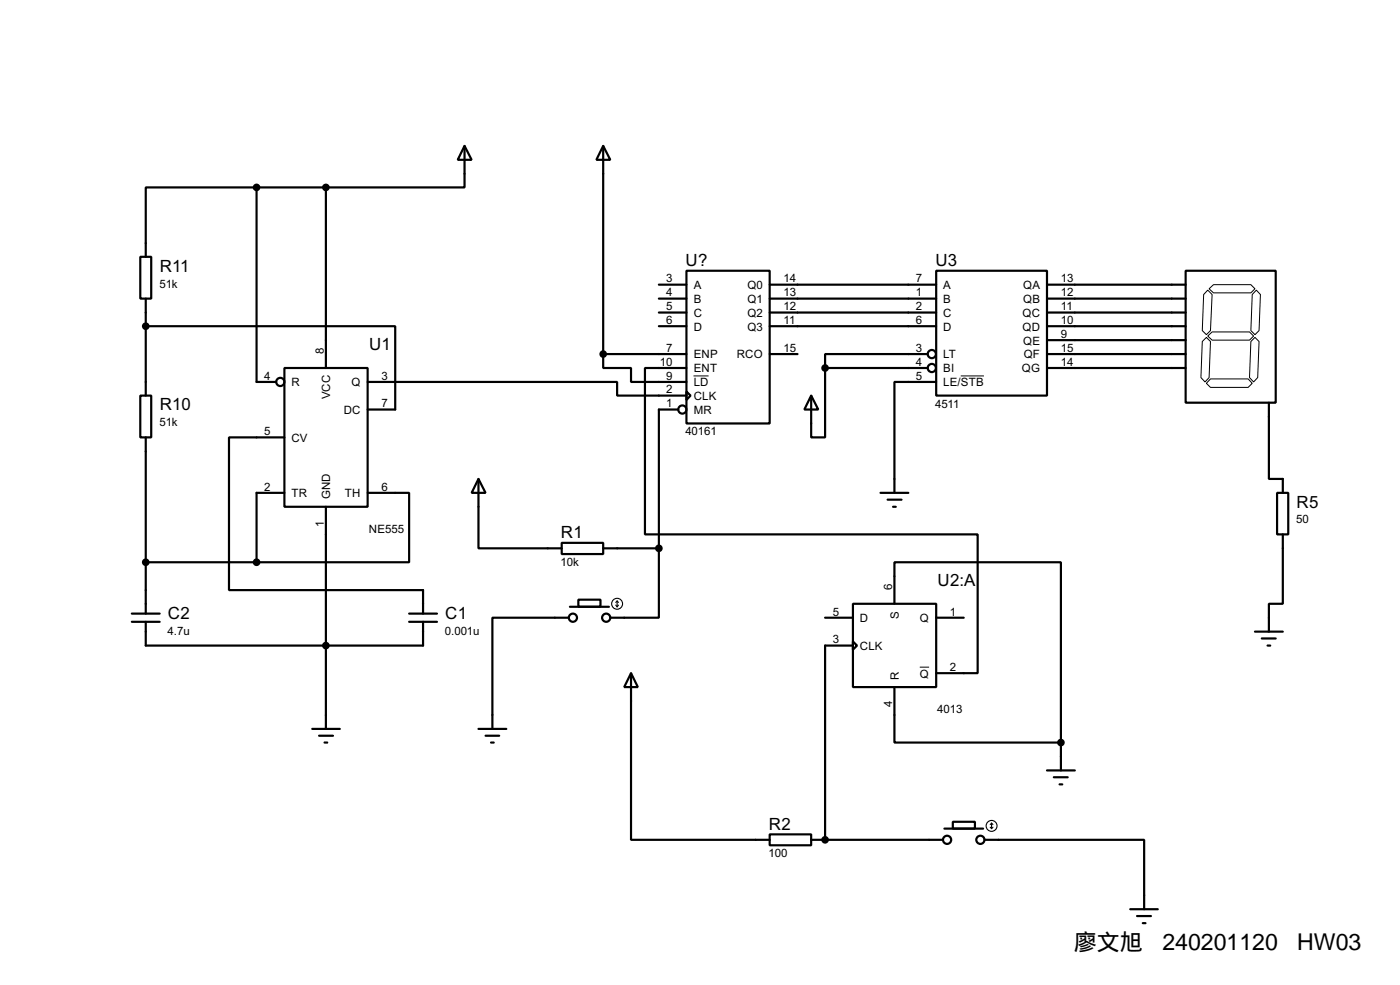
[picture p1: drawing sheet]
<svg xmlns="http://www.w3.org/2000/svg" width="256mm" height="180mm" viewBox="0 0 256 180" stroke-linecap="round" stroke-linejoin="round" font-family="sans-serif">
<g fill="none" stroke="#000" stroke-width=".4">
<path d="M47 34.3h-20.3v12.7M47 34.3v35.6h3.6M47 34.3h12.7M59.7 34.3v33.1M85.1 26.7l1.3 2.6h-2.5zM85.1 26.7v7.6h-25.4M110.5 26.7l1.3 2.6h-2.5zM110.5 26.7v38.1M25.7 47h2v7.7h-2zM26.7 59.7h45.7v15.3h-5M26.7 54.7v17.7M120.7 52.1h5.1"/>
<path d="M120.7 54.7h5.1M120.7 57.2h5.1M120.7 59.7h5.1M125.8 49.6h15.2v27.9h-15.2zM141 52.1h30.5M141 54.7h30.5M141 57.2h30.5M141 59.7h30.5M171.5 49.6h20.3v22.8h-20.3zM191.8 52.1h25.4M191.8 54.7h25.4M191.8 57.2h25.4"/>
<path d="M191.8 59.7h25.4M217.2 49.6h16.5v24.1h-16.5zM25.7 72.4h2v7.7h-2zM52.1 67.4h15.3v25.4h-15.3zM67.4 69.9h45.7v2.5h12.7M110.5 64.8v2.6h5.1v2.5h10.2M110.5 64.8h15.3M124.3 75h-3.6v25.4M125.8 71.7l.7 .7-.7 .8zM125.8 67.4h-7.6v30.4h60.9v25.4h-7.6M141 64.8h5.1M148.6 72.4l1.3 2.6h-2.5z"/>
<path d="M151.2 67.4v12.7h-2.6v-7.7M151.2 67.4h18.8M170 64.8h-18.8v2.6M171.5 69.9h-7.6v20.3M191.8 64.8h25.4M191.8 62.3h25.4M191.8 67.4h25.4M232.5 73.7v14h2.5v2.5M26.7 80.1v32.2M52.1 80.1h-10.1v27.9h35.5v4.3M52.1 90.2h-5.1v12.7M59.7 92.8v40.6"/>
<path d="M67.4 90.2h7.6v12.7h-28M87.7 87.7l1.3 2.5h-2.6zM87.7 87.7v12.7h15.2M102.9 99.4h7.6v2h-7.6zM161.3 90.2h5.1M162.6 91.5h2.6M163.6 92.8h.5M234 90.2h2v7.6h-2zM235 97.8v12.7h-2.5v5.1M24.2 112.3h5.1M24.2 113.8h5.1M26.7 113.8v4.4h50.8v-4.4"/>
<path d="M26.7 102.9h20.3M75 112.3h5.1M75 113.8h5.1M104.2 113.1h-14v20.3M104.4 111.1h7.2M106 109.8h4v1.3h-4zM110.5 100.4h10.2M120.7 100.4v12.7h-8.9M151.2 113.1h5.1M156.3 110.5h15.2v15.3h-15.2zM156.3 117.4l.7 .8-.7 .7zM156.3 118.2h-5.1v35.5"/>
<path d="M163.9 110.5v-7.6h30.5v33M171.5 113.1h5.1M229.9 115.6h5.1M231.2 116.9h2.5M232.2 118.2h.5M57.2 133.4h5.1M58.5 134.7h2.5M59.5 135.9h.5M87.7 133.4h5.1M89 134.7h2.5M90 135.9h.5M115.6 123.2l1.3 2.6h-2.5z"/>
<path d="M115.6 123.2v30.5h25.4M163.9 125.8v10.1h30.5M194.4 135.9v5.1M141 152.7h7.6v2h-7.6zM148.6 153.7h24.2M173 151.7h7.1M174.6 150.4h4v1.3h-4zM180.4 153.7h29.2v12.7M191.8 141h5.1M193.1 142.3h2.5M194.1 143.6h.5M207.1 166.4h5"/>
<path d="M208.3 167.7h2.6M209.4 169h.5"/>
<circle cx="51.3" cy="69.9" r=".75"/>
<circle cx="125" cy="75" r=".75"/>
<circle cx="170.7" cy="67.4" r=".75"/>
<circle cx="170.7" cy="64.8" r=".75"/>
<circle cx="104.9" cy="113.1" r=".75"/>
<circle cx="111" cy="113.1" r=".75"/>
<circle cx="173.5" cy="153.7" r=".75"/>
<circle cx="179.6" cy="153.7" r=".75"/>
</g>
<circle cx="151.2" cy="153.7" r=".2" fill="#000"/>
<path d="M221.3 53.1l.8 .8-.3 6.6-.8 .8-.7-.8 .2-6.6zM221.5 52.9l.8-.8h6.9l.7 .8-.7 .7h-6.9zM230.2 53.1l.7 .8-.2 6.6-.8 .8-.7-.8 .2-6.6zM127.1 68.8h2.7M176 68.8h4.3M220.3 62.5l.7-.7 .8 .7-.3 6.6-.7 .8-.8-.8zM221.3 61.5l.8-.7h6.8l.8 .7-.8 .8h-6.8zM221.8 69.4h6.9l.7 .8-.7 .7h-6.9l-.8-.7zM229.2 62.5l.7-.7 .8 .7-.3 6.6-.7 .8-.8-.8zM168.5 122.1h1.7" fill="none" stroke="#000" stroke-width=".18"/>
<g fill="none" stroke="#000" stroke-width=".2">
<path d="M112.8 110.8l.3 .3M113.1 110v1.1M113.1 110l-.3 .3M113.1 110l.2 .3M113.3 110.8l-.2 .3M181.4 151.4l.3 .3M181.7 150.7v1M181.7 150.7l-.3 .2M181.7 150.7l.2 .2M181.9 151.4l-.2 .3"/>
<circle cx="113" cy="110.5" r="1"/>
<circle cx="181.6" cy="151.2" r="1"/>
</g>
<g fill="#000" stroke="#000" stroke-width=".4">
<circle cx="47" cy="34.3" r=".5"/>
<circle cx="59.7" cy="34.3" r=".5"/>
<circle cx="26.7" cy="59.7" r=".5"/>
<circle cx="110.5" cy="64.8" r=".5"/>
<circle cx="151.1" cy="67.4" r=".5"/>
<circle cx="26.7" cy="102.9" r=".5"/>
<circle cx="47" cy="102.9" r=".5"/>
<circle cx="59.7" cy="118.2" r=".5"/>
<circle cx="120.7" cy="100.4" r=".5"/>
<circle cx="194.3" cy="135.9" r=".5"/>
<circle cx="151.1" cy="153.7" r=".5"/>
</g>
<g font-size="4.2">
<text x="196.7" y="173.9">廖文旭</text>
<text x="212.9" y="173.9">240201120</text>
<text x="237.7" y="173.9">HW03</text>
</g>
<g font-size="3.5">
<text x="29.3" y="49.7">R11</text>
<text x="125.6" y="48.7">U?</text>
<text x="171.4" y="48.7">U3</text>
<text x="67.6" y="64">U1</text>
<text x="29.3" y="75.1">R10</text>
<text x="237.5" y="92.9">R5</text>
<text x="102.8" y="98.6">R1</text>
<text x="171.8" y="107.2">U2:A</text>
<text x="30.8" y="113.2">C2</text>
<text x="81.6" y="113.2">C1</text>
<text x="140.9" y="151.9">R2</text>
</g>
<g font-size="2.4">
<text x="29.2" y="52.6">51k</text>
<text x="122.1" y="51.7">3</text>
<text x="127.1" y="52.9">A</text>
<text x="136.9" y="52.9">Q0</text>
<text x="143.6" y="51.7">14</text>
<text x="167.8" y="51.7">7</text>
<text x="172.8" y="52.9">A</text>
<text x="187.4" y="52.9">QA</text>
<text x="194.4" y="51.7">13</text>
<text x="122.1" y="54.3">4</text>
<text x="122.1" y="56.8">5</text>
<text x="122.1" y="59.3">6</text>
<text x="127.1" y="55.4">B</text>
<text x="127.1" y="58">C</text>
<text x="136.9" y="55.4">Q1</text>
<text x="136.9" y="58">Q2</text>
<text x="143.6" y="54.3">13</text>
<text x="143.6" y="56.8">12</text>
<text x="143.6" y="59.3">11</text>
<text x="167.8" y="54.3">1</text>
<text x="167.8" y="56.8">2</text>
<text x="167.8" y="59.3">6</text>
<text x="172.8" y="55.4">B</text>
<text x="172.8" y="58">C</text>
<text x="187.3" y="58">QC</text>
<text x="187.4" y="55.4">QB</text>
<text x="194.4" y="54.3">12</text>
<text x="194.4" y="56.8">11</text>
<text x="194.4" y="59.3">10</text>
<text x="59.3" y="64.8" transform="rotate(-90 59.3 64.8)">8</text>
<text x="122.1" y="64.4">7</text>
<text x="127.1" y="60.5">D</text>
<text x="127.1" y="65.6">ENP</text>
<text x="135" y="65.6">RCO</text>
<text x="136.9" y="60.5">Q3</text>
<text x="143.6" y="64.4">15</text>
<text x="167.8" y="64.4">3</text>
<text x="172.8" y="60.5">D</text>
<text x="172.8" y="65.6">LT</text>
<text x="187.3" y="60.5">QD</text>
<text x="187.4" y="63.1">QE</text>
<text x="187.5" y="65.6">QF</text>
<text x="194.4" y="61.9">9</text>
<text x="194.4" y="64.4">15</text>
<text x="48.4" y="69.5">4</text>
<text x="53.4" y="70.7">R</text>
<text x="64.4" y="70.7">Q</text>
<text x="69.9" y="69.5">3</text>
<text x="120.9" y="67">10</text>
<text x="122.1" y="69.5">9</text>
<text x="122.1" y="72">2</text>
<text x="127.1" y="68.1">ENT</text>
<text x="127.1" y="70.7">LD</text>
<text x="167.8" y="67">4</text>
<text x="167.8" y="69.5">5</text>
<text x="172.8" y="68.1">BI</text>
<text x="172.8" y="70.7">LE/STB</text>
<text x="187.2" y="68.1">QG</text>
<text x="194.4" y="67">14</text>
<text x="60.5" y="73.1" transform="rotate(-90 60.5 73.1)">VCC</text>
<text x="63" y="75.8">DC</text>
<text x="69.9" y="74.6">7</text>
<text x="122.1" y="74.6">1</text>
<text x="127.1" y="73.2">CLK</text>
<text x="127.1" y="75.8">MR</text>
<text x="171.3" y="74.6">4511</text>
<text x="29.2" y="78.1">51k</text>
<text x="48.4" y="79.7">5</text>
<text x="53.4" y="80.8">CV</text>
<text x="125.6" y="79.7">40161</text>
<text x="48.4" y="89.8">2</text>
<text x="69.9" y="89.8">6</text>
<text x="53.4" y="91">TR</text>
<text x="60.5" y="91.4" transform="rotate(-90 60.5 91.4)">GND</text>
<text x="63.2" y="91">TH</text>
<text x="237.5" y="95.8">50</text>
<text x="59.3" y="96.5" transform="rotate(-90 59.3 96.5)">1</text>
<text x="67.6" y="97.5">NE555</text>
<text x="102.7" y="103.6">10k</text>
<text x="152.6" y="112.7">5</text>
<text x="157.5" y="113.9">D</text>
<text x="163.5" y="108" transform="rotate(-90 163.5 108)">6</text>
<text x="164.7" y="113.2" transform="rotate(-90 164.7 113.2)">S</text>
<text x="168.5" y="113.9">Q</text>
<text x="174" y="112.7">1</text>
<text x="30.7" y="116.2">4.7u</text>
<text x="81.5" y="116.2">0.001u</text>
<text x="152.6" y="117.8">3</text>
<text x="157.5" y="119">CLK</text>
<text x="164.7" y="124.5" transform="rotate(-90 164.7 124.5)">R</text>
<text x="168.5" y="124">Q</text>
<text x="174" y="122.8">2</text>
<text x="163.5" y="129.5" transform="rotate(-90 163.5 129.5)">4</text>
<text x="171.7" y="130.5">4013</text>
<text x="140.8" y="156.9">100</text>
</g>
</svg>
